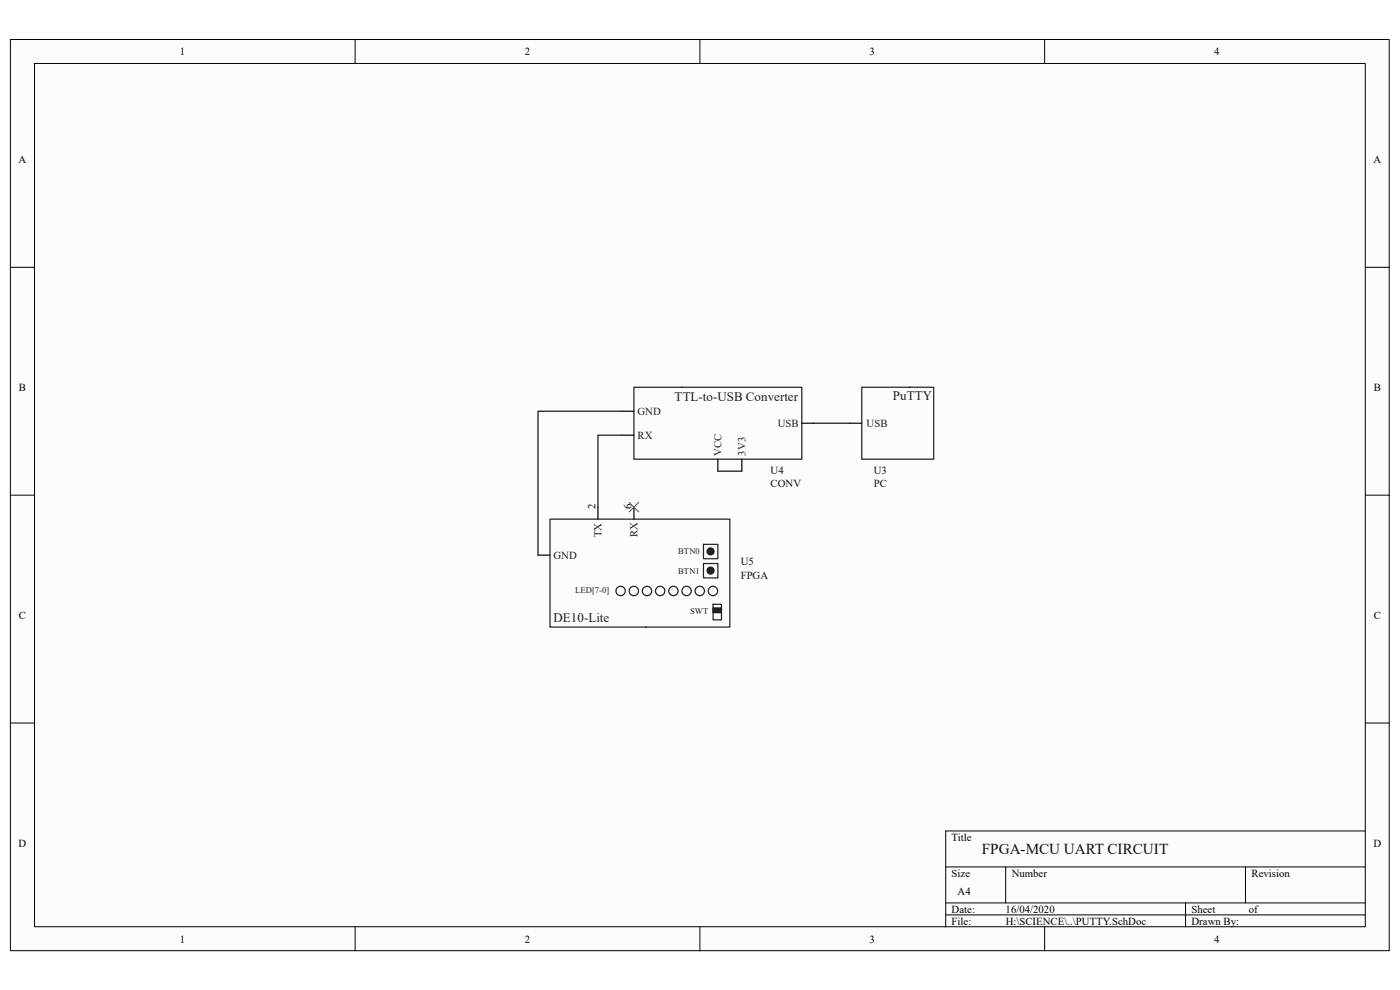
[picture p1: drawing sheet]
<svg xmlns="http://www.w3.org/2000/svg" width="297mm" height="210mm" viewBox="0 0 297 210" stroke-linecap="round" stroke-linejoin="round" font-family="sans-serif">
<path d="M2.2 8.4h292.5v193.3h-292.5z" fill="#fcfcfc"/>
<path d="M2.2 8.4h292.5v193.3h-292.5z" fill="none" stroke="#000" stroke-width=".21"/>
<path d="M7.4 13.5h282.2v183.1h-282.2z" fill="#fcfcfc"/>
<g fill="none" stroke="#000" stroke-width=".21">
<path d="M7.3 13.5h282.3v183.1h-282.3zM75.3 8.4v5.1M148.5 8.4v5.1M221.6 8.4v5.1M2.2 56.7h5.1M289.7 56.7h5.1M2.2 105h5.1M289.7 105h5.1M2.2 153.4h5.1M289.7 153.4h5.1M289.7 176.3h-89.1v20.3M75.3 196.6v5.1"/>
<path d="M148.5 196.6v5.1M200.6 183.9h89.1M200.6 191.5h89.1M200.6 194.1h89.1M213.4 183.9v7.6M221.6 196.6v5.1M251.5 191.5v5.1M264.2 183.9v7.6"/>
</g>
<g fill="none" stroke="#1c1c1c" stroke-width=".25">
<path d="M116.7 110.1h38.1v22.9h-38.1zM151.3 128.2h1.8v3.3h-1.8z"/>
<circle cx="151.3" cy="125.4" r=".99"/>
</g>
<path d="M114.1 117.8h2.6M126.9 107.6v2.5M134.5 107.6v2.5" fill="none" stroke="#000" stroke-width=".25"/>
<path d="M151.3 129h1.8v1h-1.8z" fill-rule="evenodd" fill="#1c1c1c"/>
<g fill="none" stroke="#1c1c1c" stroke-width=".25">
<path d="M134.5 82.1h35.6v15.3h-35.6zM182.8 82.1h15.3v15.3h-15.3zM149.2 119.5h3.1v3.1h-3.1zM149.2 115.5h3.1v3h-3.1zM151.3 129h1.8v1h-1.8z"/>
<circle cx="131.7" cy="125.4" r=".99"/>
<circle cx="134.5" cy="125.4" r=".99"/>
<circle cx="137.3" cy="125.4" r=".99"/>
<circle cx="140.1" cy="125.4" r=".99"/>
<circle cx="142.9" cy="125.4" r=".99"/>
<circle cx="145.7" cy="125.4" r=".99"/>
<circle cx="148.5" cy="125.4" r=".99"/>
</g>
<g fill="#1c1c1c" stroke="#1c1c1c" stroke-width=".25">
<circle cx="150.7" cy="121" r=".74"/>
<circle cx="150.7" cy="117" r=".74"/>
</g>
<path d="M131.9 87.2h2.6M131.9 92.3h2.6M152.3 97.4v2.6M157.4 97.4v2.6M170.1 89.8h2.5M180.3 89.8h2.5" fill="none" stroke="#000" stroke-width=".25"/>
<path d="M133.5 106.6l2 2M135.5 106.6l-2 2" fill="none" stroke="#4c4c4c" stroke-width=".21"/>
<path d="M131.9 92.3h-5v15.3M131.9 87.2h-17.8v30.6M152.3 100h5.1M172.6 89.8h7.7" fill="none" stroke="#0e0e0e" stroke-width=".25"/>
<text font-size="3.2" fill="#0e0e0e" x="208.3" y="181.2">FPGA-MCU UART CIRCUIT</text>
<g font-size="2.8" fill="#1c1c1c">
<text x="143.1" y="85.1">TTL-to-USB Converter</text>
<text x="189.4" y="84.8">PuTTY</text>
<text x="117.4" y="131.9">DE10-Lite</text>
</g>
<g font-size="2.3">
<text x="38.2" y="11.7">1</text>
<text x="111.3" y="11.7">2</text>
<text x="184.5" y="11.7">3</text>
<text x="257.6" y="11.7">4</text>
<text x="3.9" y="34.6">A</text>
<text x="291.4" y="34.6">A</text>
<text x="4" y="82.9">B</text>
<text x="291.5" y="82.9">B</text>
<text x="126.4" y="108.1" transform="rotate(-90 126.4 108.1)">2</text>
<text x="134" y="108.1" transform="rotate(-90 134 108.1)">6</text>
<text x="4" y="131.3">C</text>
<text x="291.5" y="131.3">C</text>
<text x="3.9" y="179.6">D</text>
<text x="201.9" y="178.3">Title</text>
<text x="291.4" y="179.6">D</text>
<text x="201.9" y="186">Size</text>
<text x="214.6" y="186">Number</text>
<text x="265.5" y="186">Revision</text>
<text x="203.2" y="189.8">A4</text>
<text x="201.9" y="193.6">Date:</text>
<text x="201.9" y="196.1">File:</text>
<text x="213.3" y="193.6">16/04/2020</text>
<text x="213.4" y="196.1">H:\SCIENCE\..\PUTTY.SchDoc</text>
<text x="252.8" y="193.6">Sheet</text>
<text x="252.8" y="196.1">Drawn By:</text>
<text x="265" y="193.6">of</text>
<text x="38.2" y="199.9">1</text>
<text x="111.3" y="199.9">2</text>
<text x="184.5" y="199.9">3</text>
<text x="257.6" y="199.9">4</text>
</g>
<g font-size="2.3" fill="#1c1c1c">
<text x="135.3" y="88">GND</text>
<text x="135.3" y="93.1">RX</text>
<text x="165" y="90.6">USB</text>
<text x="183.9" y="90.6">USB</text>
<text x="153.1" y="96.6" transform="rotate(-90 153.1 96.6)">VCC</text>
<text x="158.2" y="96.6" transform="rotate(-90 158.2 96.6)">3V3</text>
<text x="127.6" y="114" transform="rotate(-90 127.6 114)">TX</text>
<text x="135.3" y="114" transform="rotate(-90 135.3 114)">RX</text>
<text x="117.4" y="118.5">GND</text>
</g>
<g font-size="2.3" fill="#0e0e0e">
<text x="163.5" y="100.5">U4</text>
<text x="185.4" y="100.5">U3</text>
<text x="163.5" y="103.3">CONV</text>
<text x="185.4" y="103.3">PC</text>
<text x="157.1" y="119.8">U5</text>
<text x="157.1" y="122.9">FPGA</text>
</g>
<g font-size="1.8" fill="#1c1c1c">
<text x="143.9" y="117.6">BTN0</text>
<text x="122" y="125.8">LED[7-0]</text>
<text x="143.9" y="121.7">BTN1</text>
<text x="146.4" y="130.3">SWT</text>
</g>
</svg>
